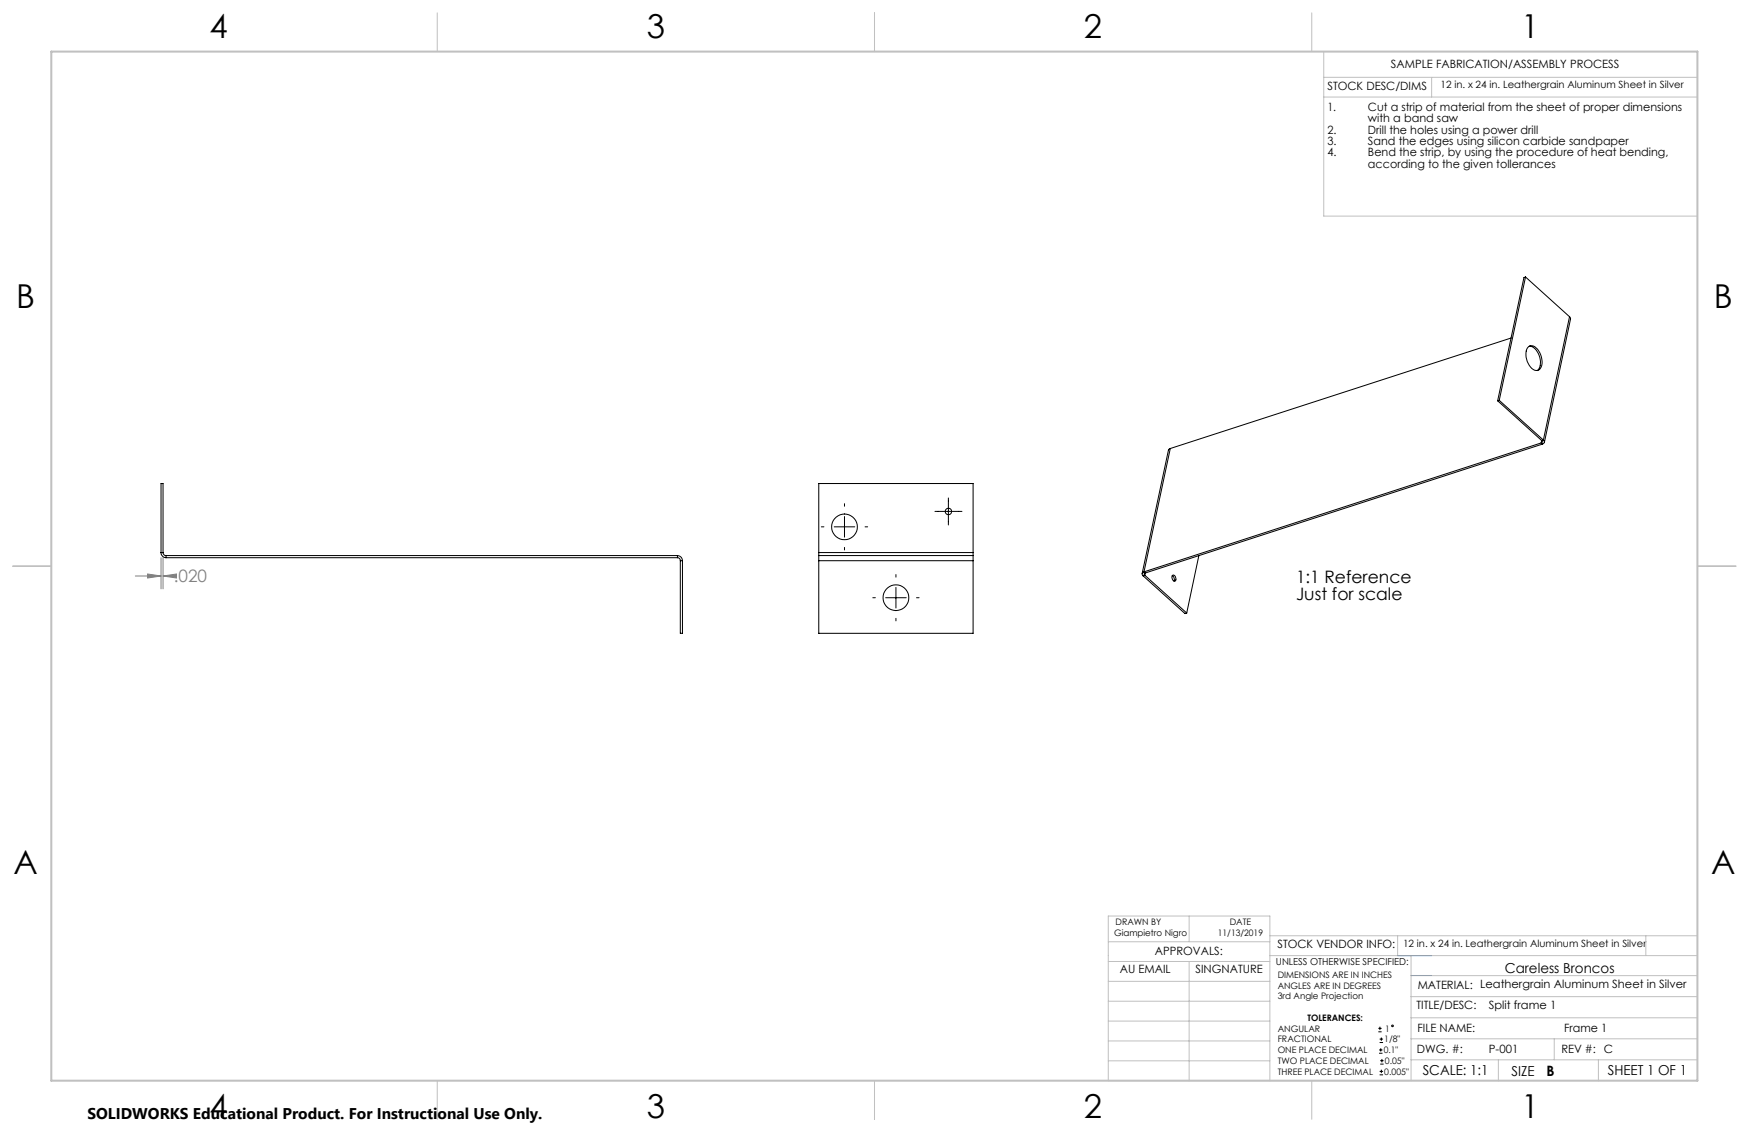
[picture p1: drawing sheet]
<svg xmlns="http://www.w3.org/2000/svg" width="432mm" height="279mm" viewBox="0 0 432 279" stroke-linecap="round" stroke-linejoin="round" font-family="sans-serif">
<g fill="none" stroke="#000" stroke-width=".25">
<path d="M202.8 130h.6M206 130h5M208.5 124.3v.7M208.5 127.5v5.1M208.5 135.1v.6M213.6 130h.6M230.8 126.2h6.7M234.1 122.9v6.7M215.5 147.5h.6M218.7 147.5h5M221.2 141.8v.7M221.2 145v5.1"/>
<path d="M221.2 152.6v.6M226.3 147.5h.6M340.3 254.7h.8M340.3 253.8h.8M340.5 260h.8M340.5 259.2h.8M340.6 257.3h.9M340.6 256.5h.9M340.7 253.4v.8M340.9 258.7v.8M341 256.1v.8M340.6 265.3h.9"/>
<path d="M340.6 264.4h.9M340.7 262.6h.9M340.7 261.8h.9M341 264v.9M341.2 261.4v.8"/>
<circle cx="343.8" cy="253.2" r=".2"/>
</g>
<path d="M39.8 137.7v7.6M40.3 137.7v7.6M33.4 142.2h6.4M36.4 141.7l3.4 .5-3.4 .5zM40.3 142.2l3.3-.5v1zM40.3 142.2h1.4" fill="none" stroke="#808080" stroke-width=".25"/>
<g fill="none" stroke="#c0c0c0" stroke-width=".25">
<path d="M108 3.2v9.5M215.9 3.2v9.5M323.8 3.2v9.5M326.8 19.1h92.3M326.8 12.7v40.6h92.3M353.4 19.1v4.9M326.8 24h92.3M3.1 139.7h9.6M419.1 139.7h9.5M273.6 232.4h39.9M273.6 237.3h39.9M293.6 226.1v6.3"/>
<path d="M293.6 237.3v29.4M313.5 235.9h105.6M313.5 231h105.6M345.1 231v4.9M348.4 235.9v30.9M406.3 231v4.9M273.6 242.2h39.9M273.6 247.1h39.9M273.6 252h39.9M273.6 256.9h39.9M348.4 246h70.7M348.4 256.4h70.7"/>
<path d="M348.4 251.2h70.7M348.4 240.8h70.7M383.7 256.4v5.2M108 266.7v9.6M215.9 266.7v9.6M273.6 261.8h39.9M313.5 266.7v-40.6h-39.9v40.6h74.4M323.8 266.7v9.6M348.4 261.6h70.7M369.9 261.6v5.2M394.6 261.6v5.2"/>
</g>
<path d="M12.7 12.7h406.4v254h-406.4z" fill="none" stroke="#c0c0c0" stroke-width=".5"/>
<path d="M345.1 235.9h8.3M348.4 240.8h5" fill="none" stroke="#53a9ff" stroke-width=".25"/>
<path d="M40.3 142.2l3.3-.5v1zM36.4 141.7l3.4 .5-3.4 .5z" fill="#808080"/>
<g fill="none" stroke="#000" stroke-width=".25">
<path d="M376.6 68.4l-6.5 30.4M376.6 68.4l10.9 9.8M376.6 68.4l-.4 .1-6.5 30.4M387.5 78.2l.2 .5-6.4 30.5M387.5 78.2l-6.5 30.4M369.7 98.9l10.9 9.8M370.1 98.8l10.9 9.8M370.1 98.8l-.4 .1M373.1 83.4l-84.2 27.3M377.3 85.6l.3-.2a2.18 2.18 0 0 1 2.6 1.7 3.4 3.4 0 0 1-.4 4.3 2.24 2.24 0 0 1-2.5-1.7 3.9 3.9 0 0 1 0-4.1zM377.5 85.4a3.4 3.4 0 0 1 2.8 3.4v1.4l-.4 .8-.4 .5M288.9 110.7l-.4 .4-6.5 30.5"/>
<path d="M288.9 110.7l-6.5 30.4M380.5 109.3l.3 .3M380.5 109.3l-98.1 31.8M380.6 108.7a.31 .31 0 0 1 .2 .4 .31 .31 0 0 1-.3 .2M380.6 108.7l-.1 .6M380.8 109.6l-98 31.8M381 108.6a.53 .53 0 0 1 .3 .6 .53 .53 0 0 1-.5 .4M381 108.6l-.4 .1M39.8 136.4a1.26 1.26 0 0 0 1.2 1.3M39.8 136.4v-17.1h.5v17.1M39.8 136.4h.5M40.3 136.4a.72 .72 0 0 0 .7 .7"/>
<path d="M41 137.1v.6M41 137.7h126.3M41 137.1h126.3M167.3 137.7a.72 .72 0 0 1 .7 .7M167.3 137.1a1.26 1.26 0 0 1 1.2 1.3M167.3 137.1v.6M168 138.4v17.9h.5v-17.9M168 138.4h.5M202.1 137.1v1.3M202.1 136.4v.7M202.1 138.4v17.9h38.1v-17.9M202.1 138.4h38.1"/>
<path d="M202.1 137.1h38.1M202.1 136.4h38.1M202.1 136.4v-17.1h38.1v17.1M240.2 137.1v1.3M240.2 136.4v.7M296 137.1l-3 14.2M282.2 142.1l10.4 9.3 .4-.1M282.4 141.1a.53 .53 0 0 0-.4 .5 .53 .53 0 0 0 .2 .5M282.4 141.1l.4 .3M282.6 142l-.4 .1M282.6 142l10.4 9.3M282.8 141.4a.29 .29 0 0 0-.3 .3 .29 .29 0 0 0 .1 .3"/>
<path d="M282.8 141.4l-.2 .6M289.4 142.1a.73 .73 0 0 1 .8 .2 .73 .73 0 0 1 .1 .8l-.1 .2a.73 .73 0 0 1-.8-.2 .73 .73 0 0 1-.1-.9zM289.4 142.1l.4 .4v.9"/>
<circle cx="208.5" cy="130" r="3.2"/>
<circle cx="234.2" cy="126.2" r=".8"/>
<circle cx="221.2" cy="147.5" r="3.2"/>
</g>
<g font-size="8.1">
<text x="51.7" y="9.3">4</text>
<text x="159.7" y="9.3">3</text>
<text x="267.6" y="9.3">2</text>
<text x="375.6" y="9.3">1</text>
<text x="4" y="76">B</text>
<text x="423.1" y="76">B</text>
<text x="3.3" y="215.7">A</text>
<text x="422.4" y="215.7">A</text>
<text x="51.7" y="276">4</text>
<text x="159.7" y="276">3</text>
<text x="267.6" y="276">2</text>
<text x="375.6" y="276">1</text>
</g>
<text font-size="4.2" fill="#808080" x="42.9" y="143.8">.020</text>
<g font-size="4.2">
<text x="320" y="144">1:1 Reference</text>
<text x="320" y="148.1">Just for scale</text>
</g>
<text font-size="3.8" x="21.6" y="276.3">SOLIDWORKS Educational Product. For Instructional Use Only.</text>
<text font-size="3.5" x="381.8" y="265.6">B</text>
<g font-size="3.4">
<text x="371.5" y="240.1">Careless Broncos</text>
<text x="351.2" y="265.2">SCALE: 1:1</text>
<text x="373.2" y="265.6">SIZE</text>
<text x="396.9" y="265.2">SHEET 1 OF 1</text>
</g>
<g font-size="2.8">
<text x="343.4" y="16.9">SAMPLE FABRICATION/ASSEMBLY PROCESS</text>
<text x="327.7" y="22.3">STOCK DESC/DIMS</text>
<text x="327.7" y="27.3">1.</text>
<text x="337.7" y="27.3">Cut a strip of material from the sheet of proper dimensions</text>
<text x="327.7" y="33">2.</text>
<text x="327.7" y="35.8">3.</text>
<text x="337.7" y="30.1">with a band saw</text>
<text x="337.7" y="33">Drill the holes using a power drill</text>
<text x="337.7" y="35.8">Sand the edges using silicon carbide sandpaper</text>
<text x="327.7" y="38.6">4.</text>
<text x="337.7" y="38.6">Bend the strip, by using the procedure of heat bending,</text>
<text x="337.7" y="41.4">according to the given tollerances</text>
<text x="285.1" y="235.7">APPROVALS:</text>
<text x="315.4" y="234.1">STOCK VENDOR INFO:</text>
<text x="276.4" y="240.1">AU EMAIL</text>
<text x="295.1" y="240.1">SINGNATURE</text>
<text x="350" y="244.1">MATERIAL: Leathergrain Aluminum Sheet in Silver</text>
<text x="349.7" y="249.2">TITLE/DESC:</text>
<text x="367.6" y="249.2">Split frame 1</text>
<text x="350" y="254.7">FILE NAME:</text>
<text x="386.2" y="254.8">Frame 1</text>
<text x="349.8" y="260">DWG. #:</text>
<text x="367.6" y="260">P-001</text>
<text x="385.5" y="260">REV #: C</text>
</g>
<g font-size="2.5">
<text x="355.6" y="21.7">12 in. x 24 in. Leathergrain Aluminum Sheet in Silver</text>
<text x="346.4" y="233.8">12 in. x 24 in. Leathergrain Aluminum Sheet in Silver</text>
</g>
<text font-size="2.4" x="315" y="238.1">UNLESS OTHERWISE SPECIFIED:</text>
<g font-size="2.2">
<text x="275.1" y="231.1">Giampietro Nigro</text>
<text x="275.4" y="228.2">DRAWN BY</text>
<text x="300.7" y="231.1">11/13/2019</text>
<text x="303.6" y="228.2">DATE</text>
<text x="315.4" y="241.4">DIMENSIONS ARE IN INCHES</text>
<text x="315.4" y="244">ANGLES ARE IN DEGREES</text>
<text x="315.4" y="246.7">3rd Angle Projection</text>
<text x="322.8" y="252">TOLERANCES:</text>
<text x="315.4" y="254.6">ANGULAR</text>
<text x="315.4" y="257.3">FRACTIONAL</text>
<text x="341.8" y="257.3">1/8&quot;</text>
<text x="342" y="254.6">1</text>
<text x="315.4" y="262.6">TWO PLACE DECIMAL</text>
<text x="315.4" y="260">ONE PLACE DECIMAL</text>
<text x="341.6" y="260">0.1&quot;</text>
<text x="341.9" y="262.6">0.05&quot;</text>
<text x="315.4" y="265.3">THREE PLACE DECIMAL</text>
<text x="341.8" y="265.3">0.005&quot;</text>
</g>
</svg>
